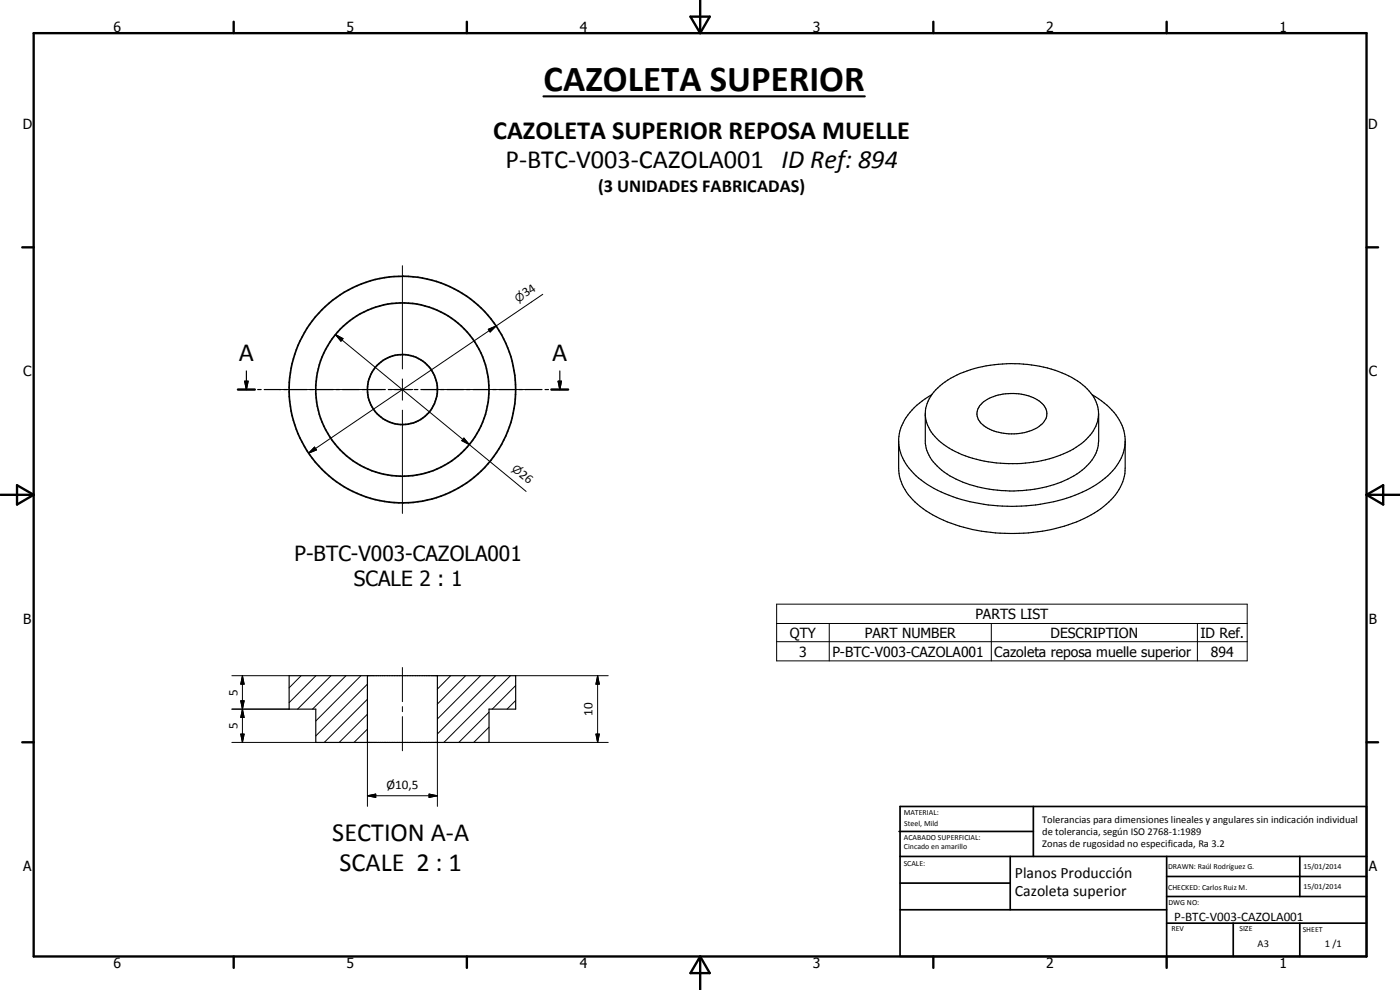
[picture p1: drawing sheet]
<svg xmlns="http://www.w3.org/2000/svg" width="420mm" height="297mm" viewBox="0 0 420 297" stroke-linecap="round" stroke-linejoin="round" font-family="sans-serif">
<g fill="none" stroke="#000" stroke-width=".51">
<path d="M269.8 249.5h40.3M270.1 242h140v45h-140zM270.1 257h140M303.2 257v16M310.1 242v15M350.1 257v30M390.1 257v12M270.1 265h33.1M270.1 273h80M350.1 277h60M350.1 269h60M350.1 263h60"/>
<path d="M370.1 277v10M390.1 277v10"/>
<circle cx="120.7" cy="116.9" r="26"/>
<circle cx="120.7" cy="116.9" r="34"/>
<circle cx="120.8" cy="116.9" r="10.5"/>
</g>
<g fill="none" stroke="#000" stroke-width=".35">
<path d="M71.4 116.9h5.1M73.4 114.4h1.1l-.6 2.5zM73.9 111.3v5.6M77.3 116.9h1.1M79.3 116.9h5M85.2 116.9h1M87.1 116.9h5M93 116.9h1.1M94.9 116.9h5.1M100.9 116.9h1M102.8 116.9h5M108.7 116.9h1.1"/>
<path d="M110.6 116.9h5M116.5 116.9h1.1M118.4 116.9h5.1M124.4 116.9h1M126.3 116.9h5M132.2 116.9h1.1M134.1 116.9h5.1M140 116.9h1.1M142 116.9h5M147.9 116.9h1M149.8 116.9h5M155.7 116.9h1.1"/>
<path d="M157.6 116.9h5.1M163.6 116.9h1M165.5 116.9h5M167.5 114.4h1l-.5 2.5zM168 111.3v5.6M279.6 118.4a18.5 18.5 0 0 0-9.7 11.7l-.2 1.6v8.8a15.7 15.7 0 0 0 7.4 12.2 47.9 47.9 0 0 0 30.1 7.3 43.7 43.7 0 0 0 24-8 15 15 0 0 0 6.5-11.5v-8.8a15.9 15.9 0 0 0-8-12.1l-2-1.2M269.7 132.6a16.7 16.7 0 0 0 8.6 12.8 49.5 49.5 0 0 0 29.7 6.4 43.6 43.6 0 0 0 22-7.1 16 16 0 0 0 7.7-12.1M294.8 120.9a15.5 15.5 0 0 1 16.5-1 4.5 4.5 0 0 1 2.5 6 9.1 9.1 0 0 1-6.3 3.9 14.1 14.1 0 0 1-13.4-3.2 3.9 3.9 0 0 1 .7-5.7zM329.7 124.1v8.2a12.5 12.5 0 0 1-6.5 9.9 39.9 39.9 0 0 1-29.9 3.8 22.7 22.7 0 0 1-14.1-8.7l-1-2.1-.5-2.2v-9a12.6 12.6 0 0 1 6.7-10 39.3 39.3 0 0 1 27.6-4.1 25.9 25.9 0 0 1 15.4 8.1 9.7 9.7 0 0 1-1.4 13.9 31.5 31.5 0 0 1-19.5 7.2 37.2 37.2 0 0 1-23.3-5.7 12.1 12.1 0 0 1-5.5-8.7M86.8 202.7h68v10.1h-8v10h-52v-10h-8zM110.3 202.7v20.1M131.3 202.7v20.1"/>
</g>
<g fill="none" stroke="#000" stroke-width=".71">
<path d="M10.1 9.9h400v277.1h-400zM70.1 6.5v3.4M140.1 6.5v3.4M207.2 5h5.8l-2.9 4.9zM210.1 0v9.9M280.1 6.5v3.4M350.1 6.5v3.4M6.7 74.2h3.4M410.1 74.2h3.5M71.4 116.9h5.1M165.5 116.9h5M.1 148.5h10"/>
<path d="M5.1 145.6l5 2.9-5 2.9zM410.1 148.5h10M410.1 148.5l5-2.9v5.8zM6.7 222.7h3.4M410.1 222.7h3.5M70.1 287v3.4M140.1 287v3.4M210.1 287v10M210.1 287l2.9 5h-5.8zM280.1 287v3.4M350.1 287v3.4"/>
</g>
<g fill="none" stroke="#000" stroke-width=".3">
<path d="M120.8 79.7v31M146.5 98.8l2.4-1-1.8 1.8zM148.9 97.8l-56.3 38.2M162.9 88.3l-14 9.5M83.6 116.9h31M100.7 100.4l2.2 1.2-.6 .8zM100.7 100.4l40.1 33M117.6 116.9h6.3M120.8 113.7v6.4M126.9 116.9h31M94.4 134.2l.6 .8-2.4 1zM120.8 123.1v31"/>
<path d="M139.2 131.4l1.6 2-2.2-1.2zM140.8 133.4l17.1 14M233.1 181.3h141.2v17h-141.2zM233.1 187.1h141.2M233.1 192.5h141.2M248.9 187.1v11.2M297.5 187.1v11.2M359.4 187.1v11.2M69.6 202.7h17.2M69.6 212.8h17.2M72.3 210.3h1l-.5 2.5zM72.3 210.3l1 5h-1l1-5z"/>
<path d="M72.8 202.7l.5 2.6h-1zM72.8 212.8l.5 2.5h-1zM72.8 202.7v20.1M90.4 202.7l-3.6 3.7M94.8 202.7l-8 8.1M99.3 202.7l-10 10.1M103.8 202.7l-10 10.1M108.3 202.7l-13.5 13.6M110.3 218.8l-4.1 4M110.3 214.3l-8.5 8.5M110.3 209.8l-13 13M110.3 205.3l-15.5 15.5"/>
<path d="M120.8 200.3v10.2M120.8 212v1.5M120.8 215v10.3M135.2 202.7l-3.9 4.1M139.7 202.7l-8.4 8.5M144.2 202.7l-12.9 13M146.8 218.2l-4.6 4.6M146.8 213.7l-9.1 9.1M148.7 202.7l-17.4 17.5M153.2 202.7l-20 20.1M154.8 210.2l-2.6 2.6M154.8 205.7l-7.1 7.1"/>
<path d="M154.8 202.7h27.7M179.4 202.7l.5 2.6h-1.1zM179.4 202.7v20.1M69.6 222.8h25.2M72.3 220.3h1l-.5 2.5zM110.3 238.8l2.5-.5v1zM110.3 238.8h21M110.3 222.8v19.1M128.8 238.3l2.5 .5-2.5 .5zM131.3 222.8v19.1M146.8 222.7l-.1 .1M146.8 222.8h35.7"/>
<path d="M178.8 220.3h1.1l-.5 2.5z"/>
</g>
<g fill="#000">
<path d="M146.5 98.8l2.4-1-1.8 1.8zM73.4 114.4h1.1l-.6 2.5zM100.7 100.4l2.2 1.2-.6 .8zM167.5 114.4h1l-.5 2.5zM94.4 134.2l.6 .8-2.4 1zM139.2 131.4l1.6 2-2.2-1.2zM72.3 210.3h1l-.5 2.5zM72.8 202.7l.5 2.6h-1zM72.8 212.8l.5 2.5h-1zM179.4 202.7l.5 2.6h-1.1zM72.3 220.3h1l-.5 2.5zM110.3 238.8l2.5-.5v1z"/>
<path d="M128.8 238.3l2.5 .5-2.5 .5zM178.8 220.3h1.1l-.5 2.5z"/>
</g>
<path d="M163.1 28.9h96.4" fill="none" stroke="#000" stroke-width=".63"/>
<text font-size="11" x="163.1" y="27.3">CAZOLETA SUPERIOR</text>
<g font-size="7.9">
<text x="148" y="41.6">CAZOLETA SUPERIOR REPOSA MUELLE</text>
<text x="151.7" y="50.5">P-BTC-V003-CAZOLA001 ID Ref: 894</text>
<text x="71.7" y="108.4">A</text>
<text x="165.7" y="108.4">A</text>
<text x="99.7" y="252.3">SECTION A-A</text>
<text x="101.9" y="261.3">SCALE 2 : 1</text>
</g>
<g font-size="6.3">
<text x="88.4" y="168.4">P-BTC-V003-CAZOLA001</text>
<text x="106.2" y="175.9">SCALE 2 : 1</text>
</g>
<text font-size="5.5" x="179.5" y="57.6">(3 UNIDADES FABRICADAS)</text>
<g font-size="4.7">
<text x="304.6" y="263.5">Planos Producción</text>
<text x="304.6" y="268.9">Cazoleta superior</text>
</g>
<g font-size="4.2">
<text x="34" y="9.6">6</text>
<text x="104" y="9.6">5</text>
<text x="174" y="9.6">4</text>
<text x="244" y="9.6">3</text>
<text x="314" y="9.6">2</text>
<text x="384" y="9.6">1</text>
<text x="6.8" y="38.7">D</text>
<text x="410.6" y="38.7">D</text>
<text x="7" y="112.9">C</text>
<text x="410.8" y="112.9">C</text>
<text x="292.7" y="185.7">PARTS LIST</text>
<text x="7" y="187.1">B</text>
<text x="237.1" y="191.3">QTY</text>
<text x="259.5" y="191.3">PART NUMBER</text>
<text x="315.3" y="191.3">DESCRIPTION</text>
<text x="360.3" y="191.4">ID Ref.</text>
<text x="410.8" y="187.1">B</text>
<text x="239.9" y="197">3</text>
<text x="249.8" y="197">P-BTC-V003-CAZOLA001</text>
<text x="298.4" y="197">Cazoleta reposa muelle superior</text>
<text x="363.4" y="197">894</text>
<text x="7" y="261.4">A</text>
<text x="410.8" y="261.4">A</text>
<text x="34" y="290.4">6</text>
<text x="104" y="290.4">5</text>
<text x="174" y="290.4">4</text>
<text x="244" y="290.4">3</text>
<text x="314" y="290.4">2</text>
<text x="384" y="290.4">1</text>
</g>
<g font-size="3.9">
<text x="157.8" y="89.2" transform="rotate(-34 157.8 89.2)">34</text>
<text x="155.6" y="142.8" transform="rotate(39 155.6 142.8)">26</text>
<text x="71.2" y="208.8" transform="rotate(-90 71.2 208.8)">5</text>
<text x="177.8" y="214.8" transform="rotate(-90 177.8 214.8)">10</text>
<text x="71.2" y="218.8" transform="rotate(-90 71.2 218.8)">5</text>
<text x="116" y="236.7">Ø10,5</text>
<text x="352.4" y="276.3">P-BTC-V003-CAZOLA001</text>
</g>
<g font-size="3.3">
<text x="155.5" y="90.8" transform="rotate(-34 155.5 90.8)">n</text>
<text x="153.4" y="141" transform="rotate(39 153.4 141)">n</text>
</g>
<g font-size="3.1">
<text x="312.7" y="246.8">Tolerancias para dimensiones lineales y angulares sin indicación individual</text>
<text x="312.7" y="250.4">de tolerancia, según ISO 2768-1:1989</text>
<text x="312.7" y="254">Zonas de rugosidad no especificada, Ra 3.2</text>
<text x="377.4" y="284.1">A3</text>
<text x="397.6" y="284.2">1 /1</text>
</g>
<g font-size="2.4">
<text x="271.2" y="244.4">MATERIAL:</text>
<text x="271.3" y="252">ACABADO SUPERFICIAL:</text>
<text x="271.4" y="247.9">Steel, Mild</text>
<text x="271.3" y="254.6">Cincado en amarillo</text>
<text x="271.2" y="259.7">SCALE:</text>
<text x="350.6" y="260.8">DRAWN: Raúl Rodríguez G.</text>
<text x="391.2" y="260.6">15/01/2014</text>
<text x="350.6" y="267">CHECKED: Carlos Ruiz M.</text>
<text x="391.2" y="266.7">15/01/2014</text>
<text x="350.6" y="271.4">DWG NO:</text>
<text x="351.6" y="279.3">REV</text>
<text x="372" y="279.4">SIZE</text>
<text x="391" y="279.6">SHEET</text>
</g>
</svg>
